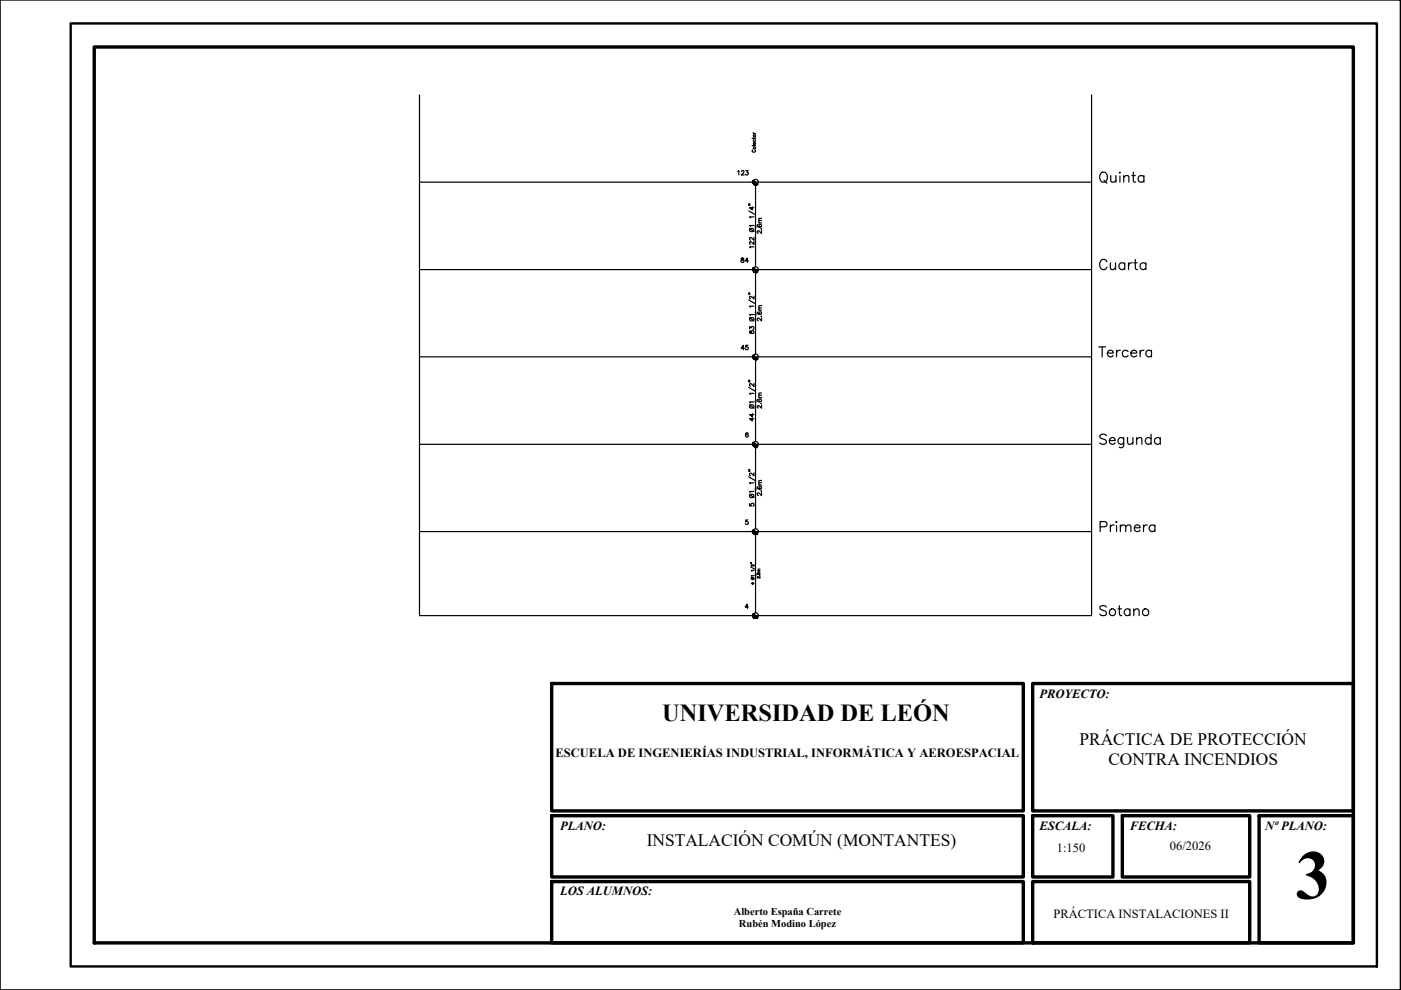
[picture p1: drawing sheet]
<svg xmlns="http://www.w3.org/2000/svg" width="297mm" height="210mm" viewBox="0 0 297 210" stroke-linecap="round" stroke-linejoin="round" font-family="sans-serif">
<!-- layer: 0 -->
<g fill="none" stroke="#000" stroke-width=".25">
<path d="M88.9 38.6v18.6h142.5v-18.6M88.9 20.1v18.5h142.5v-18.5M159.5 30.9h.7M159.6 31.8a.26 .26 0 0 0-.1 .3 .26 .26 0 0 0 .3 .2h.1a.26 .26 0 0 0 .3-.2 .26 .26 0 0 0-.2-.3M159.7 28.1l.2 .2M159.7 29.2v.2M159.7 28.3h.5M159.8 29.6a.24 .24 0 0 0 0 .4 .24 .24 0 0 0 .3 0 .24 .24 0 0 0 0-.4M160.1 30.2a.23 .23 0 0 1 .1 .4 .23 .23 0 0 1-.4 0 .23 .23 0 0 1 .1-.4v.5M160.2 29.2l-.1 .2h-.6M233.6 36.6a1.03 1.03 0 0 1 1.2 .4 1.03 1.03 0 0 1-.2 1.3 .77 .77 0 0 1-.9 .3 .77 .77 0 0 1-.5-.8 1.33 1.33 0 0 1 .4-1.2zM234.1 38.2l.6 .6"/>
<path d="M235.5 37.2l.1 1.3a.73 .73 0 0 0 1-.3M236.6 37.2v1.4M237.3 36.6h.2l-.1 .1zM237.4 37.3v1.3M238.3 37.6a.73 .73 0 0 1 1-.3l.1 1.3M238.3 37.2v1.4M240 37.2h.7M240.3 36.5v1.7l.1 .3 .4 .1M242.5 37.5a.68 .68 0 0 0-1-.1 .68 .68 0 0 0 0 1 .68 .68 0 0 0 1-.1M242.5 37.2v1.4M88.9 57.2v18.5h142.5v-18.5M234.7 55.5a.78 .78 0 0 0-.9-.5 .78 .78 0 0 0-.6 .8 .99 .99 0 0 0 1 1.4l.5-.5"/>
<path d="M235.4 55.7l.1 1.3 .5 .2 .5-.5M236.5 55.7v1.5M238.5 56a.69 .69 0 0 0-1-.1 .69 .69 0 0 0 0 1.1 .69 .69 0 0 0 1-.1M238.5 55.7v1.5M239.3 55.7v1.5M240.1 55.7a.65 .65 0 0 0-.8 .7M240.4 55.7h.7M240.7 55v1.7l.1 .3 .4 .2M243 56a.69 .69 0 0 0-1.1-.1 .69 .69 0 0 0 0 1.1 .69 .69 0 0 0 1.1-.1M243 55.7v1.5M88.9 75.7v18.5h142.5v-18.5M88.9 94.2v18.5h142.5v-18.5"/>
<path d="M234.6 92.4a.77 .77 0 0 0-.8-.4 .77 .77 0 0 0-.6 .6l.2 .3 .8 .3a.58 .58 0 0 1 .4 .7 .93 .93 0 0 1-1.4 0M235.2 93.4h1.2a.63 .63 0 0 0-.7-.7 .63 .63 0 0 0-.5 .9 .66 .66 0 0 0 .5 .6 .66 .66 0 0 0 .7-.3M238.3 92.8v1.6a.58 .58 0 0 1-1 .4M238.3 93.1a.69 .69 0 0 0-1.1-.1 .69 .69 0 0 0 0 1 .69 .69 0 0 0 1.1-.1M239.1 92.8l.1 1.3 .5 .1 .5-.4M240.2 92.8v1.4M241 93.2l.5-.4 .5 .1 .1 1.3M241 92.8v1.4M244.1 93.1a.69 .69 0 0 0-1.1-.1 .69 .69 0 0 0 0 1 .69 .69 0 0 0 1.1-.1M244.1 92v2.2M246 93.1a.69 .69 0 0 0-1-.1 .69 .69 0 0 0 0 1 .69 .69 0 0 0 1-.1M246 92.8v1.4"/>
<path d="M88.9 112.7v17.8h142.5v-17.8"/>
<circle cx="159.9" cy="31.3" r=".23"/>
<circle cx="160" cy="28.8" r=".24"/>
</g>
<!-- layer: UNIFILAR -->
<g fill="none" stroke="#000" stroke-width=".25">
<path d="M160.2 39.2v17.4M160.2 57.8v17.3M160.2 76.3v17.3M160.2 94.8v17.3M160.2 113.3v16.6M160.1 122l.1-.4 .1 .4"/>
<circle cx="160.2" cy="38.6" r=".57"/>
<circle cx="160.2" cy="57.1" r=".57"/>
<circle cx="160.2" cy="94.2" r=".57"/>
<circle cx="160.2" cy="112.7" r=".57"/>
<circle cx="160.2" cy="130.5" r=".57"/>
</g>
<g fill="#000" stroke="#000" stroke-width=".21">
<path d="M159.7 94.5l.1 .1zM159.8 94.6l.2 .2zM159.6 94.4l.4 .4zM159.7 113l.2 .2z"/>
<path d="M159.8 38.2l.4 .4zM159.7 38.3l.9 .7zM159.7 38.3l.9 .7zM159.7 38.3l.9 .7zM159.7 38.3l.9 .7zM159.7 38.4l.9 .6zM159.6 38.4l.9 .7zM159.6 38.4l.9 .7zM159.6 38.4l.9 .7zM159.6 38.5l.9 .6zM159.6 38.5l.8 .7zM159.6 38.5l.8 .7zM159.6 38.5l.8 .7zM159.6 38.6l.8 .6zM159.6 38.6l.7 .6zM159.6 38.7l.7 .5zM159.6 38.7l.7 .5zM159.6 38.7l.7 .5zM159.6 38.7l.6 .5zM159.6 38.7l.6 .5zM159.6 38.7l.5 .5zM159.6 38.8l.5 .4zM159.6 38.8l.5 .4zM159.6 38.9l.5 .3zM159.6 38.9l.5 .3zM159.7 38.9l.4 .3zM159.7 38.9l.3 .3zM159.7 39l.3 .2zM159.7 39l.2 .2zM159.8 39l.1 .2zM159.8 39l.1 .1zM159.8 39l.1 .1z"/>
<path d="M159.6 94.5l.5 .3zM159.7 94.5l.4 .3z"/>
<path d="M159.7 94.5l.2 .2zM159.8 94.6l.1 .1zM159.8 94.6l.1 .1zM159.8 94.6l.1 .1z"/>
<path d="M159.8 93.8l.4 .4zM159.7 93.8l.9 .8zM159.7 93.8l.9 .8zM159.7 93.9l.9 .7zM159.7 93.9l.9 .7zM159.7 93.9l.9 .7zM159.7 93.9l.8 .8zM159.6 94l.9 .7zM159.6 94l.9 .7zM159.6 94l.9 .7zM159.6 94l.8 .7zM159.6 94.1l.8 .6zM159.6 94.1l.8 .7zM159.6 94.2l.8 .6zM159.6 94.2l.7 .6zM159.6 94.2l.7 .6zM159.6 94.2l.7 .6zM159.6 94.3l.7 .5zM159.6 94.3l.6 .5zM159.6 94.3l.6 .5zM159.6 94.3l.5 .5zM159.6 94.4l.5 .4z"/>
<path d="M159.8 112.3l.4 .4zM159.7 112.4l.9 .7zM159.7 112.4l.9 .7zM159.7 112.4l.9 .7zM159.7 112.4l.9 .8zM159.7 112.5l.9 .7zM159.7 112.5l.8 .7zM159.6 112.5l.9 .7zM159.6 112.5l.9 .7zM159.6 112.6l.9 .6zM159.6 112.6l.8 .7zM159.6 112.6l.8 .7zM159.6 112.6l.8 .7zM159.6 112.7l.8 .6zM159.6 112.7l.7 .6zM159.6 112.7l.7 .6zM159.6 112.7l.7 .6zM159.6 112.8l.7 .5zM159.6 112.8l.6 .5zM159.6 112.8l.6 .5zM159.6 112.8l.5 .5zM159.6 112.9l.5 .4zM159.6 112.9l.5 .4zM159.6 113l.5 .3zM159.6 113l.5 .3zM159.7 113l.4 .3zM159.7 113l.3 .3zM159.7 113l.3 .3z"/>
<path d="M159.8 130.1l.4 .4zM159.7 130.1l.9 .9zM159.7 130.1l.9 .9zM159.7 130.2l.9 .8zM159.7 130.2l.9 .8zM159.7 130.3l.9 .7zM159.7 130.3l.8 .7zM159.6 130.3l.9 .7zM159.6 130.3l.9 .7zM159.6 130.4l.9 .6zM159.6 130.4l.8 .7zM159.6 130.4l.8 .7zM159.6 130.4l.8 .7zM159.6 130.5l.8 .6zM159.6 130.5l.7 .6zM159.6 130.5l.7 .6zM159.6 130.5l.7 .6zM159.6 130.6l.7 .5zM159.6 130.6l.6 .5zM159.6 130.7l.6 .4zM159.6 130.7l.5 .4zM159.6 130.7l.5 .4zM159.6 130.7l.5 .4zM159.6 130.8l.5 .3zM159.6 130.8l.5 .3zM159.7 130.8l.4 .3zM159.7 130.8l.3 .3zM159.7 130.9l.3 .2zM159.7 130.9l.2 .2zM159.8 130.9l.1 .2zM159.8 130.9l.1 .1zM159.8 131h.1z"/>
</g>
<!-- layer: TEXTO_NUDOS -->
<path d="M156.4 36.3l.2-.1v.9M157.2 36.4a.28 .28 0 0 1 .3-.2 .28 .28 0 0 1 .2 .2l-.6 .7h.7M158.1 36.2h.5l-.2 .3a.31 .31 0 0 1 .3 .4 .31 .31 0 0 1-.5 .2l-.2-.2M158.6 91.9v-.1a.43 .43 0 0 0-.5 .4 .43 .43 0 0 0 .4 .4 .3 .3 0 0 0 0-.5 .3 .3 0 0 0-.4 .2M158.6 110.3h-.5v.4a.33 .33 0 0 1 .5 0 .33 .33 0 0 1-.1 .5 .33 .33 0 0 1-.5-.2M158.7 128.7h-.7l.5-.6v.9" fill="none" stroke="#000" stroke-width=".25"/>
<!-- layer: TEXTO_RAMAS -->
<g fill="none" stroke="#000" stroke-width=".25">
<path d="M158.8 43.5l.2 .1M158.8 43.2l.2 .1M159.5 43.8v.7l-.6-.5h1M159.9 52.3h-1l.2 .2M158.8 62.4l.2 .1M158.8 62.1l.2 .1M159 70.2v.4h.2a.38 .38 0 0 1 .2-.4 .38 .38 0 0 1 .4 0l.1 .3a.31 .31 0 0 1-.5 .2 .31 .31 0 0 1-.1-.4zM158.8 99.6v.1v-.1l.2 .1M158.8 80.9l.2 .1M158.8 80.6v.1v-.1l.2 .1M159.5 88.6v.7l-.6-.5h1M159.9 81.3v.6l-.8-.6a.29 .29 0 0 0-.2 .3 .29 .29 0 0 0 .2 .3"/>
<path d="M159.2 119.5h.1M159.2 119.3l.1 .1M159.9 119.7v.4l-.6-.3 .1 .3M159.2 120.2l.8 .5M159.3 122.4l.6 .5M159.6 123.5v.4l-.3-.2h.6M159.9 122.1h-.6l.1 .1M159.9 121h-.6l.1 .1M160.5 121.5v.3h.3a.2 .2 0 0 1 0-.3 .2 .2 0 0 1 .3 0 .2 .2 0 0 1-.1 .3M160.7 121.3h.4M161 122h.1M161.1 122.2v.4l-.4-.4-.2 .2 .2 .2"/>
<path d="M161.1 121h-.4l.1 .3M161.1 120.7h-.4l.1 .3"/>
<circle cx="159.6" cy="122.6" r=".26"/>
</g>
<path d="M20 10h266.9v189.9h-266.9z" fill="none" stroke="#000" stroke-width=".72"/>
<path d="M0 0h296.9v209.9h-296.9z" fill="none" stroke="#000" stroke-width=".34"/>
<path d="M15 5h276.9v199.9h-276.9z" fill="none" stroke="#000" stroke-width=".51"/>
<path d="M117 144.9h100v27h-100zM218.9 144.9h68v27h-68zM117 172.9h100v13h-100zM218.9 172.9h17.1v13h-17.1zM238 172.9h27v13h-27zM267 172.9h19.9v27h-19.9zM117 186.9h100v13h-100zM218.9 186.9h46.1v13h-46.1z" fill="none" stroke="#000" stroke-width=".72"/>
<text font-size="14.8" x="274.7" y="190.5">3</text>
<g font-size="5.3">
<text x="231.8" y="76.9">Tercera</text>
<text x="232.1" y="113.9">Primera</text>
<text x="231.8" y="131.6">Sotano</text>
</g>
<text font-size="5.2" x="140.4" y="153">UNIVERSIDAD DE LEÓN</text>
<text font-size="4" x="155.9" y="75.5">45</text>
<g font-size="3.7">
<text x="228.9" y="158">PRÁCTICA DE PROTECCIÓN</text>
<text x="235" y="162.1">CONTRA INCENDIOS</text>
<text x="137.1" y="179.4">INSTALACIÓN COMÚN (MONTANTES)</text>
</g>
<g font-size="3.5">
<text x="162.3" y="50.8" transform="rotate(-90 162.3 50.8)">2.6m</text>
<text x="155.9" y="56.8">84</text>
<text x="162.3" y="69.1" transform="rotate(-90 162.3 69.1)">2.6m</text>
<text x="162.3" y="87.8" transform="rotate(-90 162.3 87.8)">2.6m</text>
<text x="162.3" y="106.2" transform="rotate(-90 162.3 106.2)">2.6m</text>
</g>
<g font-size="2.7">
<text x="220.4" y="147.9">PROYECTO:</text>
<text x="117.8" y="160.4">ESCUELA DE INGENIERÍAS INDUSTRIAL, INFORMÁTICA Y AEROESPACIAL</text>
<text x="118.7" y="175.9">PLANO:</text>
<text x="220.4" y="175.9">ESCALA:</text>
<text x="239.5" y="175.9">FECHA:</text>
<text x="268.2" y="175.9">Nº PLANO:</text>
<text x="224.1" y="180.7">1:150</text>
<text x="248" y="180.3">06/2026</text>
<text x="118.7" y="189.8">LOS ALUMNOS:</text>
<text x="223.4" y="194.6">PRÁCTICA INSTALACIONES II</text>
</g>
<g font-size="2.2">
<text x="155.6" y="193.9">Alberto España Carrete</text>
<text x="156.7" y="196.4">Rubén Modino López</text>
</g>
</svg>
